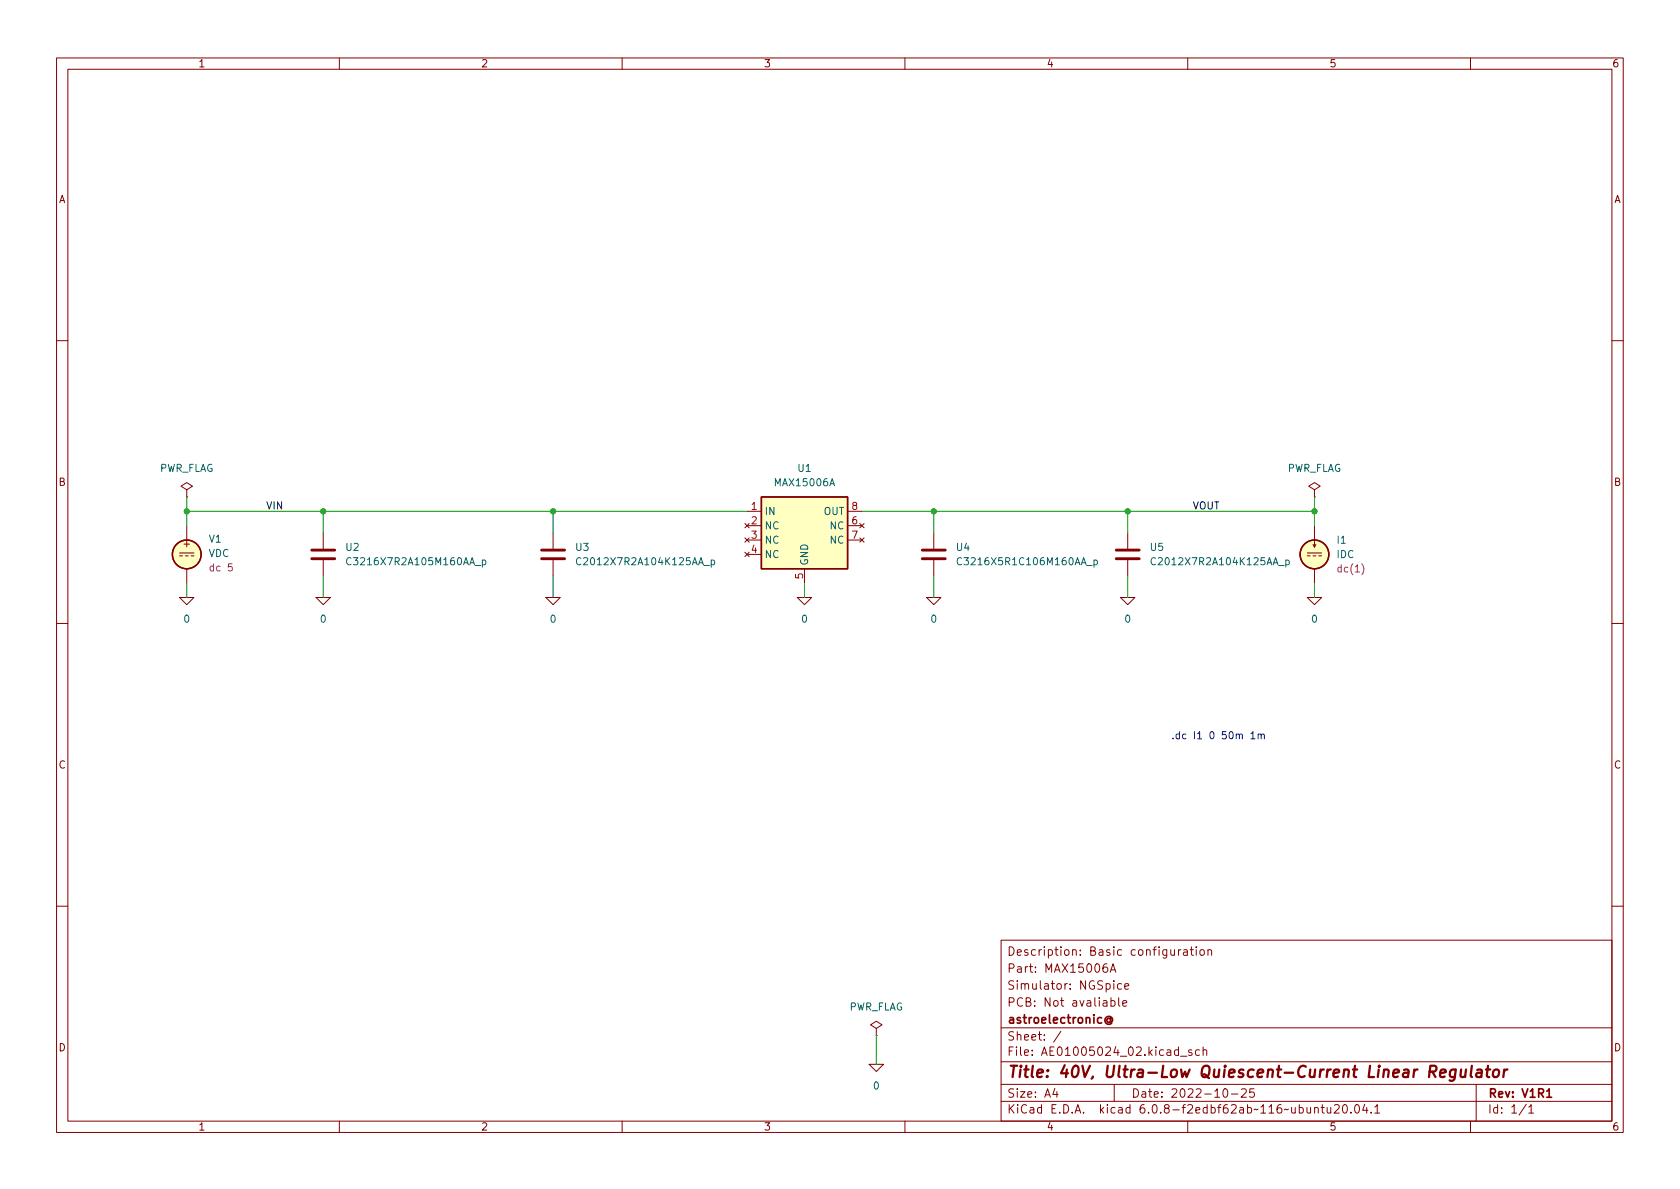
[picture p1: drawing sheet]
<svg xmlns="http://www.w3.org/2000/svg" width="297mm" height="210mm" viewBox="0 0 297 210" stroke-linecap="round" stroke-linejoin="round" font-family="sans-serif">
<g fill="none" stroke="#840000" stroke-width=".18">
<path d="M10 10.2h277v190.1h-277zM12 12.2h273v186.1h-273zM60 10.2v2M110 10.2v2M160 10.2v2M210 10.2v2M260 10.2v2M10 60.2h2M285 60.2h2M31.7 97.8h2.6M31.7 98.3h.6M32.8 98.3h.5"/>
<path d="M33 86.6l1-.6-1-.7-1 .7 1 .6v1.3M33 87.9h.1M33 93v2.5M33.8 98.3h.5M57.1 94.2v2.8M57.1 99.1v2.7M97.8 94.2v2.8M97.8 99.1v2.7M131.7 92.6l.8 .7M131.7 95.1l.8 .8M131.7 97.7l.8 .7M132.1 93h2.5"/>
<path d="M132.1 95.5h2.5M132.1 90.4h2.5M132.1 98h2.5M132.5 92.6l-.8 .7M132.5 95.1l-.8 .8M132.5 97.7l-.8 .7M149.9 93h2.5M149.9 95.5h2.5M149.9 90.4h2.5M152 92.6l.8 .7M152 95.1l.8 .8M152.8 92.6l-.8 .7"/>
<path d="M152.8 95.1l-.8 .8M165.1 94.2v2.8M165.1 99.1v2.7M199.4 94.2v2.8M199.4 99.1v2.7M231.1 97.8h2.6M231.1 98.3h.5M232.2 96.3l.2 .5 .3-.5M232.2 98.3h.5M232.4 86.6l1-.6-1-.7-1 .7 1 .6v1.3M232.4 87.9h.1M232.4 93v2.5"/>
<path d="M232.4 95.8v1M233.2 98.3h.5M10 110.2h2M31.7 105.7h2.6l-1.3 1.2zM33 100.6v2.5M55.9 105.7h2.5l-1.3 1.2zM96.5 105.7h2.6l-1.3 1.2zM141 105.7h2.5l-1.3 1.2zM142.2 100.6v2.5M163.8 105.7h2.6l-1.3 1.2zM198.1 105.7h2.6l-1.3 1.2zM231.1 105.7h2.6l-1.3 1.2z"/>
<path d="M232.4 100.6v2.5M285 110.2h2M10 160.2h2M177 166.3h108v32h-108zM195.7 170.4a.59 .59 0 0 0-.7 .7v.5l.1 .3h.5l.2-.1 .1-.5-.2-.2-.4-.1-.3 .3M196.3 171.9l.5-1.5 .5 1.5M196.4 177l.5-.1 .2 .3v.4l-.1 .3h-.6M196.4 176.4v1.5M196.4 171.5h.7M196.9 173.4v.2M197.8 176.4v1.3l.2 .2M198.3 174l-.4-.1-.3 .3v.4l.1 .3h.6"/>
<path d="M198.5 177.4l.7-.1-.1-.3-.4-.1-.2 .2 .1 .8h.5M198.9 174.4l.7-.1-.1-.3-.4-.1-.2 .2v.8h.6M208.4 167.9v1M208.8 167.9l-.3 .1-.1 .2M209.3 168h.6v.9M209.9 168.3l-.5 .1a.29 .29 0 0 0-.2 .2 .29 .29 0 0 0 .2 .3h.5M210.4 167.9h.6M210.6 167.4v1.3l.4 .2M211.5 167.4v.2M211.5 167.9v1M212.3 168l.3-.1 .3 .3v.4l-.3 .3h-.3l-.2-.3v-.4zM213.6 168.1l.2-.2 .3 .1 .1 .9"/>
<path d="M213.6 167.9v1M285 160.2h2M60 198.3v2M110 198.3v2M153.7 188.2h2.5l-1.3 1.3zM154.9 181.9l1.1-.7-1.1-.6-1 .6 1 .7v1.2M154.9 183.1h.1M160 198.3v2M177 194.8h108M177 191.8h108M177 187.8h108M177 181.8h108"/>
<path d="M186.5 192.5l-.4 1h1M186.9 193v1M187.6 182.4l-1.3 1.9M197 191.8v3M208.7 186.8h1.2M210 198.3v2M210.7 185.7l-.3-.1-.3 .2 .1 .3 .5 .1v.4h-.6M212.1 185.7l-.5-.1-.2 .3v.4l.1 .3h.6M212.7 185.8l.2-.2 .4 .1 .1 .9M212.7 185.1v1.5M216.4 192.6l.2-.1a.81 .81 0 0 1 .6 .7 .81 .81 0 0 1-.3 .8h-.2a.81 .81 0 0 1-.6-.6 .81 .81 0 0 1 .3-.8zM217.7 193.5h1.2"/>
<path d="M219.5 192.7l.6-.2 .2 .2 .1 .3-1 1h1M221.7 192.5h-.7l-.1 .7 .2-.1 .5 .1 .2 .2-.1 .5-.2 .1-.6-.1M232.4 196l.2-.2 .4 .1 .1 .9M232.4 195.8v1M233.6 195.8h.5M233.8 195.3v1.3l.3 .2M234.6 195.8l.1 1h.4l.2-.1M235.3 195.8v1M235.9 195.5l.6-.2 .2 .2 .1 .3-.9 1h.9M237.6 195.4l.1-.1a.81 .81 0 0 1 .6 .7 .81 .81 0 0 1-.3 .8h-.1a.81 .81 0 0 1-.6-.6 .81 .81 0 0 1 .3-.8zM238.9 196.7v.1M239.7 195.4l.2-.1a.81 .81 0 0 1 .5 .7 .81 .81 0 0 1-.3 .8h-.1a.81 .81 0 0 1-.6-.6 .81 .81 0 0 1 .3-.8z"/>
<path d="M241.3 195.3l-.4 1h1M241.6 195.8v1M242.4 196.7v.1M243.1 195.8l.4-.5v1.5M243.1 196.8h.8M260 198.3v2M261 191.8v6.5M269.9 195.3l-1.3 1.9M270.3 195.8l.4-.5v1.5M270.3 196.8h.9"/>
</g>
<path d="M196.3 180.2a.36 .36 0 0 0-.5 0 .36 .36 0 0 0 0 .5 .36 .36 0 0 0 .5-.1M196.3 180.1v.5l.2 .1a.63 .63 0 0 0-.2-1 .63 .63 0 0 0-.9 .4 .7 .7 0 0 0 .3 .9 .7 .7 0 0 0 .9-.1M273.5 193l.4-.5v1.5M273.5 194h.8" fill="none" stroke="#840000" stroke-width=".3"/>
<g fill="none" stroke="#840000" stroke-width=".4">
<path d="M254.6 189.8l1-.2v-.4l-.2-.1-.6 .1-.2 1 .2 .3 .6-.1M257.4 189.2a.66 .66 0 0 0-1 .3l-.1 .6 .2 .3 .2 .1 .5-.1M257.4 189.1l-.2 1.6a.6 .6 0 0 1-.9 .3M258.3 189.1v1.3a.57 .57 0 0 0 .8-.1M259.2 189.1l-.2 1.4M260.2 188.5l-.2 1.7 .3 .3M261.2 189.2l.2-.1 .6 .1-.1 1.3M262 189.6l-.7 .1a.4 .4 0 0 0-.3 .3 .4 .4 0 0 0 .2 .5l.7-.1M262.7 189.1h.8M263.1 188.5l-.2 1.7 .1 .2 .3 .1M264.1 189.3a.52 .52 0 0 1 .6-.2 .52 .52 0 0 1 .4 .4l-.1 .6a.55 .55 0 0 1-.5 .4 .55 .55 0 0 1-.6-.4zM266 189.1l-.2 1.4"/>
<path d="M266.5 189.1l-.4 .1-.2 .3"/>
</g>
<g fill="#ffffc2" stroke="#ffffc2" stroke-width=".18">
<path d="M134.6 87.9h15.3v12.7h-15.3z"/>
<circle cx="33" cy="98" r="2.54"/>
<circle cx="232.4" cy="98" r="2.54"/>
</g>
<g fill="none" stroke="#840000" stroke-width=".25">
<path d="M134.6 87.9h15.3v12.7h-15.3z"/>
<circle cx="33" cy="98" r="2.54"/>
<circle cx="232.4" cy="98" r="2.54"/>
</g>
<path d="M55.1 98.8h4.1M55.1 97.3h4.1M95.8 98.8h4M95.8 97.3h4M163.1 98.8h4M163.1 97.3h4M197.4 98.8h4M197.4 97.3h4" fill="none" stroke="#840000" stroke-width=".51"/>
<path d="M62.1 98.7a.6 .6 0 0 0-.9 .5 .6 .6 0 0 0 .6 .7l.3-.1M85.3 99.1l.4-.1 .2 .3-.1 .5h-.5M85.3 99v1.3M102.7 98.7a.6 .6 0 0 0-.8 .5 .6 .6 0 0 0 .6 .7l.2-.1M125.7 99.1l.4-.1 .3 .3-.2 .5h-.5M125.7 99v1.3M170 98.7a.6 .6 0 0 0-.8 .5 .6 .6 0 0 0 .6 .7l.2-.1M193.4 99.1l.4-.1 .2 .3-.1 .5h-.5M193.4 99v1.3M204.3 98.7a.6 .6 0 0 0-.8 .5 .6 .6 0 0 0 .6 .7l.2-.1M227.3 99.1l.4-.1 .3 .3-.2 .5h-.5M227.3 99v1.3" fill="none" stroke="#006464" stroke-width=".18"/>
<path d="M221.2 129.7l.3-.3v1.2M221.2 130.6h.7M222.4 129.9l.2-.1 .3 .1 .1 .7M222.4 129.8v.8M223 130l.2-.2 .3 .1v.7" fill="none" stroke="#0000c2" stroke-width=".18"/>
<g fill="none" stroke="#009600" stroke-width=".18">
<path d="M33 90.4h99.1M33 87.9v5.1M57.1 90.4v3.8M97.8 90.4v3.8M152.4 90.4h80M165.1 90.4v3.8M199.4 90.4v3.8M232.4 87.9v5.1M33 103.1v2.6M57.1 101.8v3.9M97.8 101.8v3.9M142.2 103.1v2.6"/>
<path d="M165.1 101.8v3.9M199.4 101.8v3.9M232.4 103.1v2.6M154.9 183.1v5.1"/>
</g>
<g fill="#009600" stroke="#009600" stroke-width=".18">
<circle cx="199.4" cy="90.4" r=".46"/>
<circle cx="232.4" cy="90.4" r=".46"/>
<circle cx="165.1" cy="90.4" r=".46"/>
<circle cx="57.1" cy="90.4" r=".46"/>
<circle cx="97.8" cy="90.4" r=".46"/>
<circle cx="33" cy="90.4" r=".46"/>
</g>
<text font-size="2.8" fill="#840000" x="178" y="190.6">Title: 40V, Ultra-Low Quiescent-Current Linear Regulator</text>
<g font-size="2.1" fill="#840000">
<text x="178" y="172">Part: MAX15006A</text>
<text x="178" y="169">Description: Basic configuration</text>
<text x="178" y="178">PCB: Not avaliable</text>
<text x="178" y="175">Simulator: NGSpice</text>
<text x="178" y="184">Sheet: /</text>
<text x="178" y="181">astroelectronic@</text>
<text x="178" y="186.7">File: AE01005024_02.kicad_sch</text>
<text x="178" y="196.9">KiCad E.D.A. kicad 6.0.8-f2edbf62ab~116~ubuntu20.04.1</text>
<text x="178" y="194.1">Size: A4</text>
<text x="200" y="194.1">Date: 2022-10-25</text>
<text x="263" y="194.1">Rev: V1R1</text>
<text x="263" y="196.9">Id: 1/1</text>
</g>
<g font-size="1.8" fill="#840000">
<text x="35" y="11.9">1</text>
<text x="85" y="11.9">2</text>
<text x="135" y="11.9">3</text>
<text x="185" y="11.9">4</text>
<text x="235" y="11.9">5</text>
<text x="285" y="11.9">6</text>
<text x="10.3" y="35.9">A</text>
<text x="285.3" y="35.9">A</text>
<text x="10.3" y="85.9">B</text>
<text x="285.3" y="85.9">B</text>
<text x="32.5" y="96.8">+</text>
<text x="10.3" y="135.9">C</text>
<text x="285.3" y="135.9">C</text>
<text x="10.3" y="185.9">D</text>
<text x="285.3" y="185.9">D</text>
<text x="35" y="199.9">1</text>
<text x="85" y="199.9">2</text>
<text x="135" y="199.9">3</text>
<text x="185" y="199.9">4</text>
<text x="235" y="199.9">5</text>
<text x="285" y="199.9">6</text>
</g>
<g font-size="1.8" fill="#006464">
<text x="28.1" y="83.4">PWR_FLAG</text>
<text x="141.1" y="83.4">U1</text>
<text x="227.4" y="83.4">PWR_FLAG</text>
<text x="137.2" y="86">MAX15006A</text>
<text x="37" y="95.9">V1</text>
<text x="135.1" y="91.1">IN</text>
<text x="135.1" y="93.6">NC</text>
<text x="145.6" y="91.1">OUT</text>
<text x="146.8" y="93.6">NC</text>
<text x="36.9" y="98.5">VDC</text>
<text x="61.2" y="97.4">U2</text>
<text x="62.1" y="99.9">C3216X7R2A105M160AA_p</text>
<text x="101.8" y="97.4">U3</text>
<text x="102.8" y="99.9">C2012X7R2A104K125AA_p</text>
<text x="135.1" y="96.1">NC</text>
<text x="135.1" y="98.7">NC</text>
<text x="142.9" y="100.1" transform="rotate(-90 142.9 100.1)">GND</text>
<text x="146.8" y="96.1">NC</text>
<text x="169.1" y="97.4">U4</text>
<text x="170.2" y="99.9">C3216X5R1C106M160AA_p</text>
<text x="203.4" y="97.4">U5</text>
<text x="204.4" y="99.9">C2012X7R2A104K125AA_p</text>
<text x="236.3" y="98.7">IDC</text>
<text x="236.5" y="96.1">I1</text>
<text x="32.5" y="110.1">0</text>
<text x="56.7" y="110.1">0</text>
<text x="97.3" y="110.1">0</text>
<text x="141.7" y="110.1">0</text>
<text x="164.6" y="110.1">0</text>
<text x="198.9" y="110.1">0</text>
<text x="231.9" y="110.1">0</text>
<text x="150" y="178.7">PWR_FLAG</text>
<text x="154.4" y="192.7">0</text>
</g>
<g font-size="1.8" fill="#0f0f0f">
<text x="47" y="90.1">VIN</text>
<text x="210.8" y="90.1">VOUT</text>
</g>
<g font-size="1.8" fill="#a90000">
<text x="132.9" y="90.2">1</text>
<text x="132.9" y="92.7">2</text>
<text x="132.9" y="95.2">3</text>
<text x="150.6" y="92.7">6</text>
<text x="150.6" y="95.2">7</text>
<text x="150.6" y="90.2">8</text>
<text x="132.9" y="97.8">4</text>
<text x="142" y="102.3" transform="rotate(-90 142 102.3)">5</text>
</g>
<g font-size="1.8" fill="#840084">
<text x="37.3" y="101">dc 5</text>
<text x="236.8" y="101.2">dc(1)</text>
</g>
<text font-size="1.8" fill="#0000c2" x="207" y="130.7">.dc I1 0 50m 1m</text>
</svg>
